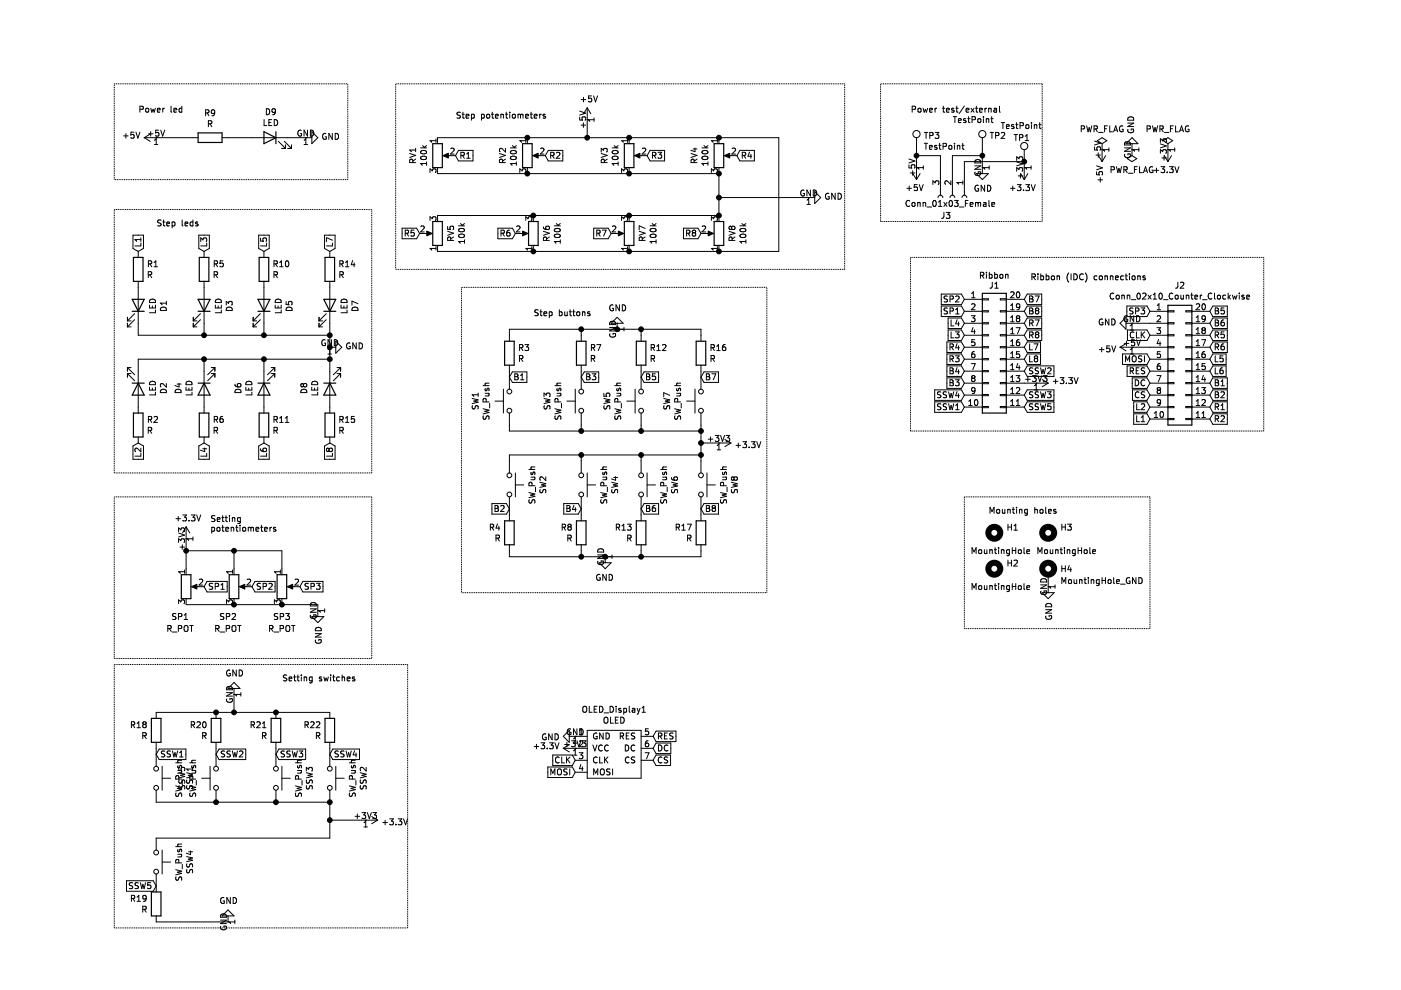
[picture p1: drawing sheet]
EESchema Schematic File Version 4
EELAYER 30 0
EELAYER END
$Descr A4 11693 8268
encoding utf-8
Sheet 1 1
Title ""
Date ""
Rev ""
Comp ""
Comment1 ""
Comment2 ""
Comment3 ""
Comment4 ""
$EndDescr
$Comp
L Device:LED D1
U 1 1
P 1150 2550
F 0 "D1" H 1143 2766 50  0000 C CNN
F 1 "LED" H 1143 2675 50  0000 C CNN
F 2 "LED_THT:LED_D5.0mm" H 1150 2550 50  0001 C CNN
F 3 "~" H 1150 2550 50  0001 C CNN
	1    1150 2550
	0    1    -1   0   
$EndComp
$Comp
L Device:LED D3
U 1 1
P 1700 2550
F 0 "D3" H 1693 2766 50  0000 C CNN
F 1 "LED" H 1693 2675 50  0000 C CNN
F 2 "LED_THT:LED_D5.0mm" H 1700 2550 50  0001 C CNN
F 3 "~" H 1700 2550 50  0001 C CNN
	1    1700 2550
	0    1    -1   0   
$EndComp
$Comp
L Device:LED D5
U 1 1
P 2200 2550
F 0 "D5" H 2193 2766 50  0000 C CNN
F 1 "LED" H 2193 2675 50  0000 C CNN
F 2 "LED_THT:LED_D5.0mm" H 2200 2550 50  0001 C CNN
F 3 "~" H 2200 2550 50  0001 C CNN
	1    2200 2550
	0    1    -1   0   
$EndComp
$Comp
L Device:LED D7
U 1 1
P 2750 2550
F 0 "D7" H 2743 2766 50  0000 C CNN
F 1 "LED" H 2743 2675 50  0000 C CNN
F 2 "LED_THT:LED_D5.0mm" H 2750 2550 50  0001 C CNN
F 3 "~" H 2750 2550 50  0001 C CNN
	1    2750 2550
	0    1    -1   0   
$EndComp
$Comp
L Device:LED D2
U 1 1
P 1150 3250
F 0 "D2" H 1143 3466 50  0000 C CNN
F 1 "LED" H 1143 3375 50  0000 C CNN
F 2 "LED_THT:LED_D5.0mm" H 1150 3250 50  0001 C CNN
F 3 "~" H 1150 3250 50  0001 C CNN
	1    1150 3250
	0    1    1    0   
$EndComp
$Comp
L Device:LED D4
U 1 1
P 1700 3250
F 0 "D4" H 1693 3466 50  0000 C CNN
F 1 "LED" H 1693 3375 50  0000 C CNN
F 2 "LED_THT:LED_D5.0mm" H 1700 3250 50  0001 C CNN
F 3 "~" H 1700 3250 50  0001 C CNN
	1    1700 3250
	0    -1   1    0   
$EndComp
$Comp
L Device:LED D6
U 1 1
P 2200 3250
F 0 "D6" H 2193 3466 50  0000 C CNN
F 1 "LED" H 2193 3375 50  0000 C CNN
F 2 "LED_THT:LED_D5.0mm" H 2200 3250 50  0001 C CNN
F 3 "~" H 2200 3250 50  0001 C CNN
	1    2200 3250
	0    -1   1    0   
$EndComp
$Comp
L Device:LED D8
U 1 1
P 2750 3250
F 0 "D8" H 2743 3466 50  0000 C CNN
F 1 "LED" H 2743 3375 50  0000 C CNN
F 2 "LED_THT:LED_D5.0mm" H 2750 3250 50  0001 C CNN
F 3 "~" H 2750 3250 50  0001 C CNN
	1    2750 3250
	0    -1   1    0   
$EndComp
$Comp
L Switch:SW_Push SW1
U 1 1
P 4250 3350
F 0 "SW1" H 4250 3635 50  0000 C CNN
F 1 "SW_Push" H 4250 3544 50  0000 C CNN
F 2 "Button_Switch_THT:SW_PUSH_6mm_H5mm" H 4250 3550 50  0001 C CNN
F 3 "~" H 4250 3550 50  0001 C CNN
	1    4250 3350
	0    -1   -1   0   
$EndComp
$Comp
L Switch:SW_Push SW3
U 1 1
P 4850 3350
F 0 "SW3" H 4850 3635 50  0000 C CNN
F 1 "SW_Push" H 4850 3544 50  0000 C CNN
F 2 "Button_Switch_THT:SW_PUSH_6mm_H5mm" H 4850 3550 50  0001 C CNN
F 3 "~" H 4850 3550 50  0001 C CNN
	1    4850 3350
	0    -1   -1   0   
$EndComp
$Comp
L Switch:SW_Push SW7
U 1 1
P 5850 3350
F 0 "SW7" H 5850 3635 50  0000 C CNN
F 1 "SW_Push" H 5850 3544 50  0000 C CNN
F 2 "Button_Switch_THT:SW_PUSH_6mm_H5mm" H 5850 3550 50  0001 C CNN
F 3 "~" H 5850 3550 50  0001 C CNN
	1    5850 3350
	0    -1   -1   0   
$EndComp
$Comp
L Switch:SW_Push SSW3
U 1 1
P 2300 6500
F 0 "SSW3" H 2300 6785 50  0000 C CNN
F 1 "SW_Push" H 2300 6694 50  0000 C CNN
F 2 "Button_Switch_THT:SW_PUSH_6mm_H5mm" H 2300 6700 50  0001 C CNN
F 3 "~" H 2300 6700 50  0001 C CNN
	1    2300 6500
	0    1    -1   0   
$EndComp
$Comp
L Device:LED D9
U 1 1
P 2250 1150
F 0 "D9" H 2243 1366 50  0000 C CNN
F 1 "LED" H 2243 1275 50  0000 C CNN
F 2 "LED_SMD:LED_1206_3216Metric_Pad1.42x1.75mm_HandSolder" H 2250 1150 50  0001 C CNN
F 3 "~" H 2250 1150 50  0001 C CNN
	1    2250 1150
	-1   0    0    -1  
$EndComp
Wire Wire Line
	4900 1150 4400 1150
Connection ~ 4900 1150
Wire Wire Line
	4900 1000 4900 1150
$Comp
L power:+5V #PWR0102
U 1 1
P 4900 1000
F 0 "#PWR0102" H 4900 850 50  0001 C CNN
F 1 "+5V" H 4915 1173 50  0000 C CNN
F 2 "" H 4900 1000 50  0001 C CNN
F 3 "" H 4900 1000 50  0001 C CNN
	1    4900 1000
	1    0    0    -1  
$EndComp
$Comp
L power:GND #PWR0103
U 1 1
P 6750 1650
F 0 "#PWR0103" H 6750 1400 50  0001 C CNN
F 1 "GND" V 6755 1522 50  0000 R CNN
F 2 "" H 6750 1650 50  0001 C CNN
F 3 "" H 6750 1650 50  0001 C CNN
	1    6750 1650
	0    -1   -1   0   
$EndComp
Wire Wire Line
	6000 1150 6500 1150
Connection ~ 6000 1150
Connection ~ 6000 2100
Wire Wire Line
	5250 1150 6000 1150
Wire Wire Line
	6000 2100 6500 2100
Connection ~ 5250 2100
Wire Wire Line
	6000 2100 5250 2100
Connection ~ 4450 2100
Wire Wire Line
	5250 2100 4450 2100
Wire Wire Line
	3650 2100 4450 2100
Connection ~ 5250 1150
Connection ~ 4400 1150
Wire Wire Line
	5250 1150 4900 1150
Wire Wire Line
	3650 1150 4400 1150
Connection ~ 5250 1450
Connection ~ 4400 1450
Wire Wire Line
	4400 1450 5250 1450
Wire Wire Line
	6000 1450 5250 1450
Wire Wire Line
	3650 1450 4400 1450
Connection ~ 4450 1800
Wire Wire Line
	4450 1800 3650 1800
Connection ~ 5250 1800
Wire Wire Line
	5250 1800 4450 1800
Wire Wire Line
	6000 1800 5250 1800
$Comp
L Device:R_POT RV8
U 1 1
P 6000 1950
F 0 "RV8" V 5885 1950 50  0000 C CNN
F 1 "100k" V 5794 1950 50  0000 C CNN
F 2 "Potentiometer_THT:Potentiometer_Alps_RK09K_Single_Vertical" H 6000 1950 50  0001 C CNN
F 3 "~" H 6000 1950 50  0001 C CNN
	1    6000 1950
	-1   0    0    1   
$EndComp
$Comp
L Device:R_POT RV7
U 1 1
P 5250 1950
F 0 "RV7" V 5135 1950 50  0000 C CNN
F 1 "100k" V 5044 1950 50  0000 C CNN
F 2 "Potentiometer_THT:Potentiometer_Alps_RK09K_Single_Vertical" H 5250 1950 50  0001 C CNN
F 3 "~" H 5250 1950 50  0001 C CNN
	1    5250 1950
	-1   0    0    1   
$EndComp
$Comp
L Device:R_POT RV6
U 1 1
P 4450 1950
F 0 "RV6" V 4335 1950 50  0000 C CNN
F 1 "100k" V 4244 1950 50  0000 C CNN
F 2 "Potentiometer_THT:Potentiometer_Alps_RK09K_Single_Vertical" H 4450 1950 50  0001 C CNN
F 3 "~" H 4450 1950 50  0001 C CNN
	1    4450 1950
	-1   0    0    1   
$EndComp
$Comp
L Device:R_POT RV5
U 1 1
P 3650 1950
F 0 "RV5" V 3535 1950 50  0000 C CNN
F 1 "100k" V 3444 1950 50  0000 C CNN
F 2 "Potentiometer_THT:Potentiometer_Alps_RK09K_Single_Vertical" H 3650 1950 50  0001 C CNN
F 3 "~" H 3650 1950 50  0001 C CNN
	1    3650 1950
	-1   0    0    1   
$EndComp
$Comp
L Device:R_POT RV4
U 1 1
P 6000 1300
F 0 "RV4" V 5793 1300 50  0000 C CNN
F 1 "100k" V 5884 1300 50  0000 C CNN
F 2 "Potentiometer_THT:Potentiometer_Alps_RK09K_Single_Vertical" H 6000 1300 50  0001 C CNN
F 3 "~" H 6000 1300 50  0001 C CNN
	1    6000 1300
	1    0    0    -1  
$EndComp
$Comp
L Device:R_POT RV3
U 1 1
P 5250 1300
F 0 "RV3" V 5043 1300 50  0000 C CNN
F 1 "100k" V 5134 1300 50  0000 C CNN
F 2 "Potentiometer_THT:Potentiometer_Alps_RK09K_Single_Vertical" H 5250 1300 50  0001 C CNN
F 3 "~" H 5250 1300 50  0001 C CNN
	1    5250 1300
	1    0    0    -1  
$EndComp
$Comp
L Device:R_POT RV2
U 1 1
P 4400 1300
F 0 "RV2" V 4193 1300 50  0000 C CNN
F 1 "100k" V 4284 1300 50  0000 C CNN
F 2 "Potentiometer_THT:Potentiometer_Alps_RK09K_Single_Vertical" H 4400 1300 50  0001 C CNN
F 3 "~" H 4400 1300 50  0001 C CNN
	1    4400 1300
	1    0    0    -1  
$EndComp
$Comp
L Device:R_POT RV1
U 1 1
P 3650 1300
F 0 "RV1" V 3443 1300 50  0000 C CNN
F 1 "100k" V 3534 1300 50  0000 C CNN
F 2 "Potentiometer_THT:Potentiometer_Alps_RK09K_Single_Vertical" H 3650 1300 50  0001 C CNN
F 3 "~" H 3650 1300 50  0001 C CNN
	1    3650 1300
	1    0    0    -1  
$EndComp
$Comp
L power:+5V #PWR0105
U 1 1
P 1300 1150
F 0 "#PWR0105" H 1300 1000 50  0001 C CNN
F 1 "+5V" V 1315 1278 50  0000 L CNN
F 2 "" H 1300 1150 50  0001 C CNN
F 3 "" H 1300 1150 50  0001 C CNN
	1    1300 1150
	0    -1   -1   0   
$EndComp
Wire Wire Line
	1300 1150 1600 1150
Wire Wire Line
	1900 1150 2100 1150
$Comp
L Device:R R9
U 1 1
P 1750 1150
F 0 "R9" V 1543 1150 50  0000 C CNN
F 1 "R" V 1634 1150 50  0000 C CNN
F 2 "Resistor_SMD:R_1206_3216Metric_Pad1.42x1.75mm_HandSolder" V 1680 1150 50  0001 C CNN
F 3 "~" H 1750 1150 50  0001 C CNN
	1    1750 1150
	0    1    1    0   
$EndComp
Wire Wire Line
	2400 1150 2550 1150
$Comp
L power:GND #PWR0106
U 1 1
P 2550 1150
F 0 "#PWR0106" H 2550 900 50  0001 C CNN
F 1 "GND" V 2555 1022 50  0000 R CNN
F 2 "" H 2550 1150 50  0001 C CNN
F 3 "" H 2550 1150 50  0001 C CNN
	1    2550 1150
	0    -1   -1   0   
$EndComp
Connection ~ 6000 1450
Connection ~ 6000 1800
Wire Wire Line
	6000 1450 6000 1650
Wire Wire Line
	6500 1150 6500 2100
Wire Wire Line
	6000 1650 6750 1650
Connection ~ 6000 1650
Wire Wire Line
	6000 1650 6000 1800
$Comp
L Device:R R1
U 1 1
P 1150 2250
F 0 "R1" H 1220 2296 50  0000 L CNN
F 1 "R" H 1220 2205 50  0000 L CNN
F 2 "Resistor_SMD:R_1206_3216Metric_Pad1.42x1.75mm_HandSolder" V 1080 2250 50  0001 C CNN
F 3 "~" H 1150 2250 50  0001 C CNN
	1    1150 2250
	1    0    0    -1  
$EndComp
$Comp
L Device:R R5
U 1 1
P 1700 2250
F 0 "R5" H 1770 2296 50  0000 L CNN
F 1 "R" H 1770 2205 50  0000 L CNN
F 2 "Resistor_SMD:R_1206_3216Metric_Pad1.42x1.75mm_HandSolder" V 1630 2250 50  0001 C CNN
F 3 "~" H 1700 2250 50  0001 C CNN
	1    1700 2250
	1    0    0    -1  
$EndComp
$Comp
L Device:R R10
U 1 1
P 2200 2250
F 0 "R10" H 2270 2296 50  0000 L CNN
F 1 "R" H 2270 2205 50  0000 L CNN
F 2 "Resistor_SMD:R_1206_3216Metric_Pad1.42x1.75mm_HandSolder" V 2130 2250 50  0001 C CNN
F 3 "~" H 2200 2250 50  0001 C CNN
	1    2200 2250
	1    0    0    -1  
$EndComp
$Comp
L Device:R R14
U 1 1
P 2750 2250
F 0 "R14" H 2820 2296 50  0000 L CNN
F 1 "R" H 2820 2205 50  0000 L CNN
F 2 "Resistor_SMD:R_1206_3216Metric_Pad1.42x1.75mm_HandSolder" V 2680 2250 50  0001 C CNN
F 3 "~" H 2750 2250 50  0001 C CNN
	1    2750 2250
	1    0    0    -1  
$EndComp
$Comp
L Device:R R2
U 1 1
P 1150 3550
F 0 "R2" H 1220 3596 50  0000 L CNN
F 1 "R" H 1220 3505 50  0000 L CNN
F 2 "Resistor_SMD:R_1206_3216Metric_Pad1.42x1.75mm_HandSolder" V 1080 3550 50  0001 C CNN
F 3 "~" H 1150 3550 50  0001 C CNN
	1    1150 3550
	1    0    0    -1  
$EndComp
$Comp
L Device:R R6
U 1 1
P 1700 3550
F 0 "R6" H 1770 3596 50  0000 L CNN
F 1 "R" H 1770 3505 50  0000 L CNN
F 2 "Resistor_SMD:R_1206_3216Metric_Pad1.42x1.75mm_HandSolder" V 1630 3550 50  0001 C CNN
F 3 "~" H 1700 3550 50  0001 C CNN
	1    1700 3550
	1    0    0    -1  
$EndComp
$Comp
L Device:R R11
U 1 1
P 2200 3550
F 0 "R11" H 2270 3596 50  0000 L CNN
F 1 "R" H 2270 3505 50  0000 L CNN
F 2 "Resistor_SMD:R_1206_3216Metric_Pad1.42x1.75mm_HandSolder" V 2130 3550 50  0001 C CNN
F 3 "~" H 2200 3550 50  0001 C CNN
	1    2200 3550
	1    0    0    -1  
$EndComp
$Comp
L Device:R R15
U 1 1
P 2750 3550
F 0 "R15" H 2820 3596 50  0000 L CNN
F 1 "R" H 2820 3505 50  0000 L CNN
F 2 "Resistor_SMD:R_1206_3216Metric_Pad1.42x1.75mm_HandSolder" V 2680 3550 50  0001 C CNN
F 3 "~" H 2750 3550 50  0001 C CNN
	1    2750 3550
	1    0    0    -1  
$EndComp
$Comp
L power:GND #PWR0107
U 1 1
P 2750 2900
F 0 "#PWR0107" H 2750 2650 50  0001 C CNN
F 1 "GND" V 2755 2772 50  0000 R CNN
F 2 "" H 2750 2900 50  0001 C CNN
F 3 "" H 2750 2900 50  0001 C CNN
	1    2750 2900
	0    -1   -1   0   
$EndComp
Wire Wire Line
	1150 2800 1700 2800
Wire Wire Line
	1150 3000 1700 3000
Wire Wire Line
	1150 2700 1150 2800
Wire Wire Line
	1700 2700 1700 2800
Connection ~ 1700 2800
Wire Wire Line
	1700 2800 2200 2800
Wire Wire Line
	2200 2700 2200 2800
Connection ~ 2200 2800
Wire Wire Line
	2200 2800 2750 2800
Connection ~ 2750 2800
Wire Wire Line
	2750 2700 2750 2800
Wire Wire Line
	1150 3000 1150 3100
Wire Wire Line
	1700 3000 1700 3100
Connection ~ 1700 3000
Wire Wire Line
	1700 3000 2200 3000
Wire Wire Line
	2200 3000 2200 3100
Connection ~ 2200 3000
Wire Wire Line
	2200 3000 2750 3000
Wire Wire Line
	2750 3000 2750 3100
Connection ~ 2750 3000
$Comp
L Connector:TestPoint TP3
U 1 1
P 7650 1250
F 0 "TP3" H 7708 1368 50  0000 L CNN
F 1 "TestPoint" H 7708 1277 50  0000 L CNN
F 2 "TestPoint:TestPoint_THTPad_2.5x2.5mm_Drill1.2mm" H 7850 1250 50  0001 C CNN
F 3 "~" H 7850 1250 50  0001 C CNN
	1    7650 1250
	1    0    0    -1  
$EndComp
$Comp
L power:+5V #PWR0108
U 1 1
P 7650 1400
F 0 "#PWR0108" H 7650 1250 50  0001 C CNN
F 1 "+5V" H 7665 1573 50  0000 C CNN
F 2 "" H 7650 1400 50  0001 C CNN
F 3 "" H 7650 1400 50  0001 C CNN
	1    7650 1400
	-1   0    0    1   
$EndComp
Wire Wire Line
	7650 1400 7650 1300
$Comp
L Connector:Conn_01x03_Female J3
U 1 1
P 7950 1650
F 0 "J3" V 8100 1550 50  0000 L CNN
F 1 "Conn_01x03_Female" V 8000 1250 50  0000 L CNN
F 2 "Connector_PinHeader_2.54mm:PinHeader_1x03_P2.54mm_Vertical" H 7950 1650 50  0001 C CNN
F 3 "~" H 7950 1650 50  0001 C CNN
	1    7950 1650
	0    1    1    0   
$EndComp
Wire Wire Line
	7850 1450 7850 1300
Wire Wire Line
	7850 1300 7650 1300
Connection ~ 7650 1300
Wire Wire Line
	7650 1300 7650 1250
$Comp
L Switch:SW_Push SW8
U 1 1
P 5850 4050
F 0 "SW8" H 5850 4335 50  0000 C CNN
F 1 "SW_Push" H 5850 4244 50  0000 C CNN
F 2 "Button_Switch_THT:SW_PUSH_6mm_H5mm" H 5850 4250 50  0001 C CNN
F 3 "~" H 5850 4250 50  0001 C CNN
	1    5850 4050
	0    1    1    0   
$EndComp
$Comp
L Switch:SW_Push SW6
U 1 1
P 5350 4050
F 0 "SW6" H 5350 4335 50  0000 C CNN
F 1 "SW_Push" H 5350 4244 50  0000 C CNN
F 2 "Button_Switch_THT:SW_PUSH_6mm_H5mm" H 5350 4250 50  0001 C CNN
F 3 "~" H 5350 4250 50  0001 C CNN
	1    5350 4050
	0    1    1    0   
$EndComp
$Comp
L Switch:SW_Push SW4
U 1 1
P 4850 4050
F 0 "SW4" H 4850 4335 50  0000 C CNN
F 1 "SW_Push" H 4850 4244 50  0000 C CNN
F 2 "Button_Switch_THT:SW_PUSH_6mm_H5mm" H 4850 4250 50  0001 C CNN
F 3 "~" H 4850 4250 50  0001 C CNN
	1    4850 4050
	0    1    1    0   
$EndComp
$Comp
L Switch:SW_Push SW2
U 1 1
P 4250 4050
F 0 "SW2" H 4250 4335 50  0000 C CNN
F 1 "SW_Push" H 4250 4244 50  0000 C CNN
F 2 "Button_Switch_THT:SW_PUSH_6mm_H5mm" H 4250 4250 50  0001 C CNN
F 3 "~" H 4250 4250 50  0001 C CNN
	1    4250 4050
	0    1    1    0   
$EndComp
Wire Wire Line
	6000 3700 5850 3700
Connection ~ 5850 3700
Wire Wire Line
	5850 3700 5850 3600
$Comp
L Device:R R3
U 1 1
P 4250 2950
F 0 "R3" H 4320 2996 50  0000 L CNN
F 1 "R" H 4320 2905 50  0000 L CNN
F 2 "Resistor_SMD:R_1206_3216Metric_Pad1.42x1.75mm_HandSolder" V 4180 2950 50  0001 C CNN
F 3 "~" H 4250 2950 50  0001 C CNN
	1    4250 2950
	1    0    0    -1  
$EndComp
$Comp
L Device:R R7
U 1 1
P 4850 2950
F 0 "R7" H 4920 2996 50  0000 L CNN
F 1 "R" H 4920 2905 50  0000 L CNN
F 2 "Resistor_SMD:R_1206_3216Metric_Pad1.42x1.75mm_HandSolder" V 4780 2950 50  0001 C CNN
F 3 "~" H 4850 2950 50  0001 C CNN
	1    4850 2950
	1    0    0    -1  
$EndComp
$Comp
L Device:R R16
U 1 1
P 5850 2950
F 0 "R16" H 5920 2996 50  0000 L CNN
F 1 "R" H 5920 2905 50  0000 L CNN
F 2 "Resistor_SMD:R_1206_3216Metric_Pad1.42x1.75mm_HandSolder" V 5780 2950 50  0001 C CNN
F 3 "~" H 5850 2950 50  0001 C CNN
	1    5850 2950
	1    0    0    -1  
$EndComp
Wire Wire Line
	5850 3550 5850 3600
$Comp
L power:GND #PWR0111
U 1 1
P 5050 4650
F 0 "#PWR0111" H 5050 4400 50  0001 C CNN
F 1 "GND" H 5055 4477 50  0000 C CNN
F 2 "" H 5050 4650 50  0001 C CNN
F 3 "" H 5050 4650 50  0001 C CNN
	1    5050 4650
	-1   0    0    -1  
$EndComp
Connection ~ 5050 4650
Text GLabel 3800 1300 2    50   Input ~ 0
R1
Text GLabel 4550 1300 2    50   Input ~ 0
R2
Text GLabel 5400 1300 2    50   Input ~ 0
R3
Text GLabel 6150 1300 2    50   Input ~ 0
R4
Text GLabel 5850 1950 0    50   Input ~ 0
R8
Text GLabel 5100 1950 0    50   Input ~ 0
R7
Text GLabel 4300 1950 0    50   Input ~ 0
R6
Text GLabel 3500 1950 0    50   Input ~ 0
R5
Text GLabel 1150 2100 1    50   Input ~ 0
L1
Text GLabel 1150 3700 3    50   Input ~ 0
L2
Text GLabel 1700 2100 1    50   Input ~ 0
L3
Text GLabel 1700 3700 3    50   Input ~ 0
L4
Text GLabel 2200 2100 1    50   Input ~ 0
L5
Text GLabel 2200 3700 3    50   Input ~ 0
L6
Text GLabel 2750 2100 1    50   Input ~ 0
L7
Text GLabel 2750 3700 3    50   Input ~ 0
L8
$Comp
L power:GND #PWR01
U 1 1
P 5150 2750
F 0 "#PWR01" H 5150 2500 50  0001 C CNN
F 1 "GND" H 5155 2577 50  0000 C CNN
F 2 "" H 5150 2750 50  0001 C CNN
F 3 "" H 5150 2750 50  0001 C CNN
	1    5150 2750
	1    0    0    1   
$EndComp
Connection ~ 5150 2750
Connection ~ 5350 3600
Wire Wire Line
	5350 3600 5850 3600
Connection ~ 5850 3600
Wire Wire Line
	4250 3800 4850 3800
$Comp
L Device:R R4
U 1 1
P 4250 4450
F 0 "R4" H 4320 4496 50  0000 L CNN
F 1 "R" H 4320 4405 50  0000 L CNN
F 2 "Resistor_SMD:R_1206_3216Metric_Pad1.42x1.75mm_HandSolder" V 4180 4450 50  0001 C CNN
F 3 "~" H 4250 4450 50  0001 C CNN
	1    4250 4450
	-1   0    0    -1  
$EndComp
$Comp
L Device:R R8
U 1 1
P 4850 4450
F 0 "R8" H 4920 4496 50  0000 L CNN
F 1 "R" H 4920 4405 50  0000 L CNN
F 2 "Resistor_SMD:R_1206_3216Metric_Pad1.42x1.75mm_HandSolder" V 4780 4450 50  0001 C CNN
F 3 "~" H 4850 4450 50  0001 C CNN
	1    4850 4450
	-1   0    0    -1  
$EndComp
$Comp
L Device:R R13
U 1 1
P 5350 4450
F 0 "R13" H 5420 4496 50  0000 L CNN
F 1 "R" H 5420 4405 50  0000 L CNN
F 2 "Resistor_SMD:R_1206_3216Metric_Pad1.42x1.75mm_HandSolder" V 5280 4450 50  0001 C CNN
F 3 "~" H 5350 4450 50  0001 C CNN
	1    5350 4450
	-1   0    0    -1  
$EndComp
$Comp
L Device:R R17
U 1 1
P 5850 4450
F 0 "R17" H 5920 4496 50  0000 L CNN
F 1 "R" H 5920 4405 50  0000 L CNN
F 2 "Resistor_SMD:R_1206_3216Metric_Pad1.42x1.75mm_HandSolder" V 5780 4450 50  0001 C CNN
F 3 "~" H 5850 4450 50  0001 C CNN
	1    5850 4450
	-1   0    0    -1  
$EndComp
Text GLabel 4250 3150 2    50   Input ~ 0
B1
Text GLabel 4250 4250 0    50   Input ~ 0
B2
Text GLabel 4850 3150 2    50   Input ~ 0
B3
Text GLabel 4850 4250 0    50   Input ~ 0
B4
Text GLabel 5350 4250 2    50   Input ~ 0
B6
Text GLabel 5850 3150 2    50   Input ~ 0
B7
Text GLabel 5850 4250 2    50   Input ~ 0
B8
$Comp
L power:GND #PWR03
U 1 1
P 9450 2700
AR Path="/5F407ABC" Ref="#PWR03"  Part="1" 
AR Path="/5F3DFCD9/5F407ABC" Ref="#PWR?"  Part="1" 
F 0 "#PWR03" H 9450 2450 50  0001 C CNN
F 1 "GND" V 9455 2572 50  0000 R CNN
F 2 "" H 9450 2700 50  0001 C CNN
F 3 "" H 9450 2700 50  0001 C CNN
	1    9450 2700
	0    1    -1   0   
$EndComp
Wire Wire Line
	9600 2700 9450 2700
Wire Wire Line
	9450 2900 9600 2900
$Comp
L power:+5V #PWR02
U 1 1
P 9450 2900
AR Path="/5F407AC4" Ref="#PWR02"  Part="1" 
AR Path="/5F3DFCD9/5F407AC4" Ref="#PWR?"  Part="1" 
F 0 "#PWR02" H 9450 2750 50  0001 C CNN
F 1 "+5V" V 9465 3028 50  0000 L CNN
F 2 "" H 9450 2900 50  0001 C CNN
F 3 "" H 9450 2900 50  0001 C CNN
	1    9450 2900
	0    -1   1    0   
$EndComp
$Comp
L Connector_Generic:Conn_02x10_Counter_Clockwise J1
U 1 1
P 8250 2900
AR Path="/5F407ACA" Ref="J1"  Part="1" 
AR Path="/5F3DFCD9/5F407ACA" Ref="J?"  Part="1" 
F 0 "J1" H 8300 3417 50  0000 C CNN
F 1 "Ribbon" H 8300 3500 50  0000 C CNN
F 2 "Connector_IDC:IDC-Header_2x10_P2.54mm_Vertical" H 8250 2900 50  0001 C CNN
F 3 "~" H 8250 2900 50  0001 C CNN
	1    8250 2900
	1    0    0    -1  
$EndComp
$Comp
L Connector_Generic:Conn_02x10_Counter_Clockwise J2
U 1 1
P 9800 3000
AR Path="/5F407AD0" Ref="J2"  Part="1" 
AR Path="/5F3DFCD9/5F407AD0" Ref="J?"  Part="1" 
F 0 "J2" H 9850 3617 50  0000 C CNN
F 1 "Conn_02x10_Counter_Clockwise" H 9850 3526 50  0000 C CNN
F 2 "Connector_IDC:IDC-Header_2x10_P2.54mm_Vertical" H 9800 3000 50  0001 C CNN
F 3 "~" H 9800 3000 50  0001 C CNN
	1    9800 3000
	1    0    0    -1  
$EndComp
Text GLabel 8050 3000 0    50   Input ~ 0
R3
Text GLabel 8050 2900 0    50   Input ~ 0
R4
Text GLabel 8550 2700 2    50   Input ~ 0
R7
Text GLabel 8550 2800 2    50   Input ~ 0
R8
Text GLabel 8050 2800 0    50   Input ~ 0
L3
Text GLabel 8050 2700 0    50   Input ~ 0
L4
Text GLabel 8550 2900 2    50   Input ~ 0
L7
Text GLabel 8050 3200 0    50   Input ~ 0
B3
Text GLabel 8050 3100 0    50   Input ~ 0
B4
Text GLabel 8550 2500 2    50   Input ~ 0
B7
Text GLabel 8550 2600 2    50   Input ~ 0
B8
Text Notes 1150 950  0    50   ~ 0
Power led
Text Notes 3800 1000 0    50   ~ 0
Step potentiometers
Text Notes 8600 2350 0    50   ~ 0
Ribbon (IDC) connections
Text Notes 7600 950  0    50   ~ 0
Power test/external
Text Notes 1300 1900 0    50   ~ 0
Step leds
Wire Notes Line
	950  700  2900 700 
Wire Notes Line
	2900 700  2900 1500
Wire Notes Line
	2900 1500 950  1500
Wire Notes Line
	950  1500 950  700 
Wire Notes Line
	3300 700  3300 2250
Wire Notes Line
	7050 2250 7050 700 
Wire Notes Line
	7050 700  3300 700 
Wire Notes Line
	7050 2250 3300 2250
Wire Notes Line
	7350 700  7350 1850
Wire Notes Line
	7350 1850 8700 1850
Wire Notes Line
	8700 1850 8700 700 
Wire Notes Line
	8700 700  7350 700 
Wire Notes Line
	7600 2150 10550 2150
Wire Notes Line
	10550 2150 10550 3600
Wire Notes Line
	7600 3600 10550 3600
Wire Notes Line
	7600 3600 7600 2150
Wire Wire Line
	2750 2800 2750 2900
Connection ~ 2750 2900
Wire Wire Line
	2750 2900 2750 3000
Wire Notes Line
	950  1750 3100 1750
Wire Notes Line
	3100 1750 3100 3950
Wire Notes Line
	3100 3950 950  3950
Wire Notes Line
	950  3950 950  1750
Text Notes 4450 2650 0    50   ~ 0
Step buttons
Wire Notes Line
	3850 4950 6400 4950
Wire Notes Line
	6400 4950 6400 2400
Wire Notes Line
	6400 2400 3850 2400
Wire Notes Line
	3850 2400 3850 4950
$Comp
L Switch:SW_Push SSW2
U 1 1
P 2750 6500
F 0 "SSW2" H 2750 6785 50  0000 C CNN
F 1 "SW_Push" H 2750 6694 50  0000 C CNN
F 2 "Button_Switch_THT:SW_PUSH_6mm_H5mm" H 2750 6700 50  0001 C CNN
F 3 "~" H 2750 6700 50  0001 C CNN
	1    2750 6500
	0    1    -1   0   
$EndComp
$Comp
L power:PWR_FLAG #FLG0101
U 1 1
P 9200 1250
F 0 "#FLG0101" H 9200 1325 50  0001 C CNN
F 1 "PWR_FLAG" H 9200 1423 50  0000 C CNN
F 2 "" H 9200 1250 50  0001 C CNN
F 3 "~" H 9200 1250 50  0001 C CNN
	1    9200 1250
	1    0    0    -1  
$EndComp
$Comp
L power:PWR_FLAG #FLG0102
U 1 1
P 9450 1250
F 0 "#FLG0102" H 9450 1325 50  0001 C CNN
F 1 "PWR_FLAG" H 9450 1423 50  0000 C CNN
F 2 "" H 9450 1250 50  0001 C CNN
F 3 "~" H 9450 1250 50  0001 C CNN
	1    9450 1250
	-1   0    0    1   
$EndComp
$Comp
L power:+5V #PWR0101
U 1 1
P 9200 1250
AR Path="/5F5116C5" Ref="#PWR0101"  Part="1" 
AR Path="/5F3DFCD9/5F5116C5" Ref="#PWR?"  Part="1" 
F 0 "#PWR0101" H 9200 1100 50  0001 C CNN
F 1 "+5V" V 9215 1378 50  0000 L CNN
F 2 "" H 9200 1250 50  0001 C CNN
F 3 "" H 9200 1250 50  0001 C CNN
	1    9200 1250
	-1   0    0    1   
$EndComp
$Comp
L power:GND #PWR0104
U 1 1
P 9450 1250
AR Path="/5F511DDE" Ref="#PWR0104"  Part="1" 
AR Path="/5F3DFCD9/5F511DDE" Ref="#PWR?"  Part="1" 
F 0 "#PWR0104" H 9450 1000 50  0001 C CNN
F 1 "GND" V 9455 1122 50  0000 R CNN
F 2 "" H 9450 1250 50  0001 C CNN
F 3 "" H 9450 1250 50  0001 C CNN
	1    9450 1250
	-1   0    0    1   
$EndComp
$Comp
L Mechanical:MountingHole H1
U 1 1
P 8300 4450
F 0 "H1" H 8400 4496 50  0000 L CNN
F 1 "MountingHole" H 8100 4300 50  0000 L CNN
F 2 "MountingHole:MountingHole_2.7mm_M2.5" H 8300 4450 50  0001 C CNN
F 3 "~" H 8300 4450 50  0001 C CNN
	1    8300 4450
	1    0    0    -1  
$EndComp
$Comp
L Mechanical:MountingHole H3
U 1 1
P 8750 4450
F 0 "H3" H 8850 4496 50  0000 L CNN
F 1 "MountingHole" H 8650 4300 50  0000 L CNN
F 2 "MountingHole:MountingHole_2.7mm_M2.5" H 8750 4450 50  0001 C CNN
F 3 "~" H 8750 4450 50  0001 C CNN
	1    8750 4450
	1    0    0    -1  
$EndComp
$Comp
L Mechanical:MountingHole H2
U 1 1
P 8300 4750
F 0 "H2" H 8400 4796 50  0000 L CNN
F 1 "MountingHole" H 8100 4600 50  0000 L CNN
F 2 "MountingHole:MountingHole_2.7mm_M2.5" H 8300 4750 50  0001 C CNN
F 3 "~" H 8300 4750 50  0001 C CNN
	1    8300 4750
	1    0    0    -1  
$EndComp
$Comp
L power:GND #PWR04
U 1 1
P 8750 4900
AR Path="/5F5215AF" Ref="#PWR04"  Part="1" 
AR Path="/5F3DFCD9/5F5215AF" Ref="#PWR?"  Part="1" 
F 0 "#PWR04" H 8750 4650 50  0001 C CNN
F 1 "GND" V 8755 4772 50  0000 R CNN
F 2 "" H 8750 4900 50  0001 C CNN
F 3 "" H 8750 4900 50  0001 C CNN
	1    8750 4900
	1    0    0    -1  
$EndComp
Wire Notes Line
	8050 5250 9600 5250
Wire Notes Line
	9600 5250 9600 4150
Wire Notes Line
	9600 4150 8050 4150
Wire Notes Line
	8050 4150 8050 5250
Text Notes 8250 4300 0    50   ~ 0
Mounting holes\n
Wire Wire Line
	5350 3550 5350 3600
$Comp
L Switch:SW_Push SW5
U 1 1
P 5350 3350
F 0 "SW5" H 5350 3635 50  0000 C CNN
F 1 "SW_Push" H 5350 3544 50  0000 C CNN
F 2 "Button_Switch_THT:SW_PUSH_6mm_H5mm" H 5350 3550 50  0001 C CNN
F 3 "~" H 5350 3550 50  0001 C CNN
	1    5350 3350
	0    -1   -1   0   
$EndComp
$Comp
L Device:R R12
U 1 1
P 5350 2950
F 0 "R12" H 5420 2996 50  0000 L CNN
F 1 "R" H 5420 2905 50  0000 L CNN
F 2 "Resistor_SMD:R_1206_3216Metric_Pad1.42x1.75mm_HandSolder" V 5280 2950 50  0001 C CNN
F 3 "~" H 5350 2950 50  0001 C CNN
	1    5350 2950
	1    0    0    -1  
$EndComp
Text GLabel 5350 3150 2    50   Input ~ 0
B5
Wire Wire Line
	5350 3150 5350 3100
Wire Wire Line
	5150 2750 5350 2750
Wire Wire Line
	5350 2800 5350 2750
Connection ~ 5350 2750
Wire Wire Line
	5350 2750 5850 2750
Wire Wire Line
	4250 2750 4850 2750
Wire Wire Line
	4250 3600 4850 3600
Wire Wire Line
	4850 2800 4850 2750
Connection ~ 4850 2750
Wire Wire Line
	4850 2750 5150 2750
Wire Wire Line
	4850 3100 4850 3150
Wire Wire Line
	4850 3550 4850 3600
Connection ~ 4850 3600
Wire Wire Line
	4850 3600 5350 3600
Wire Wire Line
	4250 2750 4250 2800
Wire Wire Line
	4250 3550 4250 3600
Wire Wire Line
	4250 3100 4250 3150
Wire Wire Line
	4250 3850 4250 3800
Wire Wire Line
	4250 4600 4250 4650
Wire Wire Line
	4250 4300 4250 4250
Wire Wire Line
	4850 3850 4850 3800
Wire Wire Line
	4250 4650 4850 4650
Wire Wire Line
	4850 4250 4850 4300
Wire Wire Line
	4850 4600 4850 4650
Connection ~ 4850 4650
Wire Wire Line
	4850 4650 5050 4650
Connection ~ 4850 3800
Wire Wire Line
	5050 4650 5350 4650
Wire Wire Line
	4850 3800 5350 3800
Wire Wire Line
	5350 3850 5350 3800
Connection ~ 5350 3800
Wire Wire Line
	5350 3800 5850 3800
Wire Wire Line
	5350 4300 5350 4250
Wire Wire Line
	5350 4600 5350 4650
Connection ~ 5350 4650
Wire Wire Line
	5350 4650 5850 4650
Wire Wire Line
	5850 4600 5850 4650
Wire Wire Line
	5850 4300 5850 4250
Wire Wire Line
	5850 3700 5850 3800
Connection ~ 5850 3800
Wire Wire Line
	5850 3800 5850 3850
Wire Wire Line
	5850 2800 5850 2750
Wire Wire Line
	5850 3100 5850 3150
$Comp
L Switch:SW_Push SSW5
U 1 1
P 1800 6500
F 0 "SSW5" H 1800 6785 50  0000 C CNN
F 1 "SW_Push" H 1800 6694 50  0000 C CNN
F 2 "Button_Switch_THT:SW_PUSH_6mm_H5mm" H 1800 6700 50  0001 C CNN
F 3 "~" H 1800 6700 50  0001 C CNN
	1    1800 6500
	0    -1   1    0   
$EndComp
$Comp
L Switch:SW_Push SSW1
U 1 1
P 1300 6500
F 0 "SSW1" H 1300 6785 50  0000 C CNN
F 1 "SW_Push" H 1300 6694 50  0000 C CNN
F 2 "Button_Switch_THT:SW_PUSH_6mm_H5mm" H 1300 6700 50  0001 C CNN
F 3 "~" H 1300 6700 50  0001 C CNN
	1    1300 6500
	0    1    -1   0   
$EndComp
$Comp
L Mechanical:MountingHole_Pad H4
U 1 1
P 8750 4800
F 0 "H4" H 8850 4849 50  0000 L CNN
F 1 "MountingHole_GND" H 8850 4750 50  0000 L CNN
F 2 "MountingHole:MountingHole_2.7mm_M2.5_Pad" H 8750 4800 50  0001 C CNN
F 3 "~" H 8750 4800 50  0001 C CNN
	1    8750 4800
	1    0    0    -1  
$EndComp
$Comp
L power:GND #PWR0110
U 1 1
P 4800 6150
AR Path="/5F4C0242" Ref="#PWR0110"  Part="1" 
AR Path="/5F3DFCD9/5F4C0242" Ref="#PWR?"  Part="1" 
F 0 "#PWR0110" H 4800 5900 50  0001 C CNN
F 1 "GND" V 4805 6022 50  0000 R CNN
F 2 "" H 4800 6150 50  0001 C CNN
F 3 "" H 4800 6150 50  0001 C CNN
	1    4800 6150
	0    1    1    0   
$EndComp
$Comp
L power:+3.3V #PWR0112
U 1 1
P 8650 3200
AR Path="/5F4C57A2" Ref="#PWR0112"  Part="1" 
AR Path="/5F3DFCD9/5F4C57A2" Ref="#PWR?"  Part="1" 
F 0 "#PWR0112" H 8650 3050 50  0001 C CNN
F 1 "+3.3V" V 8665 3328 50  0000 L CNN
F 2 "" H 8650 3200 50  0001 C CNN
F 3 "" H 8650 3200 50  0001 C CNN
	1    8650 3200
	0    1    -1   0   
$EndComp
Wire Wire Line
	8650 3200 8550 3200
$Comp
L power:PWR_FLAG #FLG0103
U 1 1
P 9750 1250
F 0 "#FLG0103" H 9750 1325 50  0001 C CNN
F 1 "PWR_FLAG" H 9750 1423 50  0000 C CNN
F 2 "" H 9750 1250 50  0001 C CNN
F 3 "~" H 9750 1250 50  0001 C CNN
	1    9750 1250
	1    0    0    -1  
$EndComp
$Comp
L power:+3.3V #PWR0113
U 1 1
P 9750 1250
F 0 "#PWR0113" H 9750 1100 50  0001 C CNN
F 1 "+3.3V" H 9765 1423 50  0000 C CNN
F 2 "" H 9750 1250 50  0001 C CNN
F 3 "" H 9750 1250 50  0001 C CNN
	1    9750 1250
	-1   0    0    1   
$EndComp
$Comp
L power:+3.3V #PWR0114
U 1 1
P 4800 6250
F 0 "#PWR0114" H 4800 6100 50  0001 C CNN
F 1 "+3.3V" V 4815 6378 50  0000 L CNN
F 2 "" H 4800 6250 50  0001 C CNN
F 3 "" H 4800 6250 50  0001 C CNN
	1    4800 6250
	0    -1   -1   0   
$EndComp
Text GLabel 4800 6350 0    50   Input ~ 0
CLK
Text GLabel 4800 6450 0    50   Input ~ 0
MOSI
Text GLabel 5450 6150 2    50   Input ~ 0
RES
Text GLabel 5450 6250 2    50   Input ~ 0
DC
Text GLabel 5450 6350 2    50   Input ~ 0
CS
Text GLabel 9600 2800 0    50   Input ~ 0
CLK
Text GLabel 9600 3000 0    50   Input ~ 0
MOSI
Text GLabel 9600 3100 0    50   Input ~ 0
RES
Text GLabel 9600 3200 0    50   Input ~ 0
DC
Text GLabel 9600 3300 0    50   Input ~ 0
CS
$Comp
L power:+3.3V #PWR0115
U 1 1
P 1550 4500
F 0 "#PWR0115" H 1550 4350 50  0001 C CNN
F 1 "+3.3V" H 1565 4673 50  0000 C CNN
F 2 "" H 1550 4500 50  0001 C CNN
F 3 "" H 1550 4500 50  0001 C CNN
	1    1550 4500
	1    0    0    -1  
$EndComp
$Comp
L Device:R_POT SP3
U 1 1
P 2350 4900
F 0 "SP3" H 2350 4650 50  0000 C CNN
F 1 "R_POT" H 2350 4550 50  0000 C CNN
F 2 "Potentiometer_THT:Potentiometer_Alps_RK09K_Single_Vertical" H 2350 4900 50  0001 C CNN
F 3 "~" H 2350 4900 50  0001 C CNN
	1    2350 4900
	1    0    0    -1  
$EndComp
$Comp
L Device:R_POT SP2
U 1 1
P 1950 4900
F 0 "SP2" H 1900 4650 50  0000 C CNN
F 1 "R_POT" H 1900 4550 50  0000 C CNN
F 2 "Potentiometer_THT:Potentiometer_Alps_RK09K_Single_Vertical" H 1950 4900 50  0001 C CNN
F 3 "~" H 1950 4900 50  0001 C CNN
	1    1950 4900
	1    0    0    -1  
$EndComp
Wire Wire Line
	2650 5050 2650 5100
Wire Wire Line
	1550 5050 1950 5050
Connection ~ 1950 5050
Wire Wire Line
	1950 5050 2350 5050
Connection ~ 2350 5050
Wire Wire Line
	2350 5050 2650 5050
$Comp
L power:GND #PWR0116
U 1 1
P 2650 5100
F 0 "#PWR0116" H 2650 4850 50  0001 C CNN
F 1 "GND" V 2655 4972 50  0000 R CNN
F 2 "" H 2650 5100 50  0001 C CNN
F 3 "" H 2650 5100 50  0001 C CNN
	1    2650 5100
	1    0    0    -1  
$EndComp
Wire Wire Line
	1550 4750 1550 4600
Wire Wire Line
	1550 4600 1950 4600
Wire Wire Line
	1950 4600 1950 4750
Connection ~ 1550 4600
Wire Wire Line
	1550 4600 1550 4500
Wire Wire Line
	1950 4600 2350 4600
Wire Wire Line
	2350 4600 2350 4750
Connection ~ 1950 4600
$Comp
L Device:R_POT SP1
U 1 1
P 1550 4900
F 0 "SP1" H 1500 4650 50  0000 C CNN
F 1 "R_POT" H 1500 4550 50  0000 C CNN
F 2 "Potentiometer_THT:Potentiometer_Alps_RK09K_Single_Vertical" H 1550 4900 50  0001 C CNN
F 3 "~" H 1550 4900 50  0001 C CNN
	1    1550 4900
	1    0    0    -1  
$EndComp
Text GLabel 1700 4900 2    50   Input ~ 0
SP1
Text GLabel 2100 4900 2    50   Input ~ 0
SP2
Text GLabel 2500 4900 2    50   Input ~ 0
SP3
Text GLabel 8050 2600 0    50   Input ~ 0
SP1
Text GLabel 8050 2500 0    50   Input ~ 0
SP2
Text GLabel 9600 2600 0    50   Input ~ 0
SP3
$Comp
L power:+3.3V #PWR0117
U 1 1
P 6000 3700
AR Path="/5F56717F" Ref="#PWR0117"  Part="1" 
AR Path="/5F3DFCD9/5F56717F" Ref="#PWR?"  Part="1" 
F 0 "#PWR0117" H 6000 3550 50  0001 C CNN
F 1 "+3.3V" V 6015 3828 50  0000 L CNN
F 2 "" H 6000 3700 50  0001 C CNN
F 3 "" H 6000 3700 50  0001 C CNN
	1    6000 3700
	0    1    1    0   
$EndComp
Wire Notes Line
	950  4150 3100 4150
Wire Notes Line
	3100 4150 3100 5500
Wire Notes Line
	3100 5500 950  5500
Wire Notes Line
	950  5500 950  4150
Text Notes 1750 4450 0    50   ~ 0
Setting \npotentiometers
$Comp
L power:+3.3V #PWR05
U 1 1
P 8550 1400
F 0 "#PWR05" H 8550 1250 50  0001 C CNN
F 1 "+3.3V" H 8565 1573 50  0000 C CNN
F 2 "" H 8550 1400 50  0001 C CNN
F 3 "" H 8550 1400 50  0001 C CNN
	1    8550 1400
	-1   0    0    1   
$EndComp
Wire Wire Line
	7950 1450 7950 1300
Wire Wire Line
	8200 1300 8200 1250
Connection ~ 8200 1300
Wire Wire Line
	7950 1300 8200 1300
$Comp
L power:GND #PWR0109
U 1 1
P 8200 1400
F 0 "#PWR0109" H 8200 1150 50  0001 C CNN
F 1 "GND" H 8205 1227 50  0000 C CNN
F 2 "" H 8200 1400 50  0001 C CNN
F 3 "" H 8200 1400 50  0001 C CNN
	1    8200 1400
	1    0    0    -1  
$EndComp
Wire Wire Line
	8200 1400 8200 1300
$Comp
L Connector:TestPoint TP2
U 1 1
P 8200 1250
F 0 "TP2" H 8258 1368 50  0000 L CNN
F 1 "TestPoint" H 7950 1500 50  0000 L CNN
F 2 "TestPoint:TestPoint_THTPad_2.5x2.5mm_Drill1.2mm" H 8400 1250 50  0001 C CNN
F 3 "~" H 8400 1250 50  0001 C CNN
	1    8200 1250
	1    0    0    -1  
$EndComp
Wire Wire Line
	8050 1450 8050 1350
Wire Wire Line
	8050 1350 8550 1350
Wire Wire Line
	8550 1350 8550 1400
$Comp
L Connector:TestPoint TP1
U 1 1
P 8550 1350
F 0 "TP1" H 8500 1550 50  0000 L CNN
F 1 "TestPoint" H 8400 1650 50  0000 L CNN
F 2 "TestPoint:TestPoint_THTPad_2.5x2.5mm_Drill1.2mm" H 8750 1350 50  0001 C CNN
F 3 "~" H 8750 1350 50  0001 C CNN
	1    8550 1350
	-1   0    0    -1  
$EndComp
Connection ~ 8550 1350
$Comp
L power:+3.3V #PWR0118
U 1 1
P 3050 6850
AR Path="/5F651100" Ref="#PWR0118"  Part="1" 
AR Path="/5F3DFCD9/5F651100" Ref="#PWR?"  Part="1" 
F 0 "#PWR0118" H 3050 6700 50  0001 C CNN
F 1 "+3.3V" V 3065 6978 50  0000 L CNN
F 2 "" H 3050 6850 50  0001 C CNN
F 3 "" H 3050 6850 50  0001 C CNN
	1    3050 6850
	0    1    1    0   
$EndComp
Connection ~ 2750 6700
Wire Wire Line
	2750 6850 3050 6850
Connection ~ 2750 6850
Wire Wire Line
	2750 6700 2750 6850
Wire Wire Line
	1300 7000 2750 7000
$Comp
L Switch:SW_Push SSW4
U 1 1
P 1300 7200
F 0 "SSW4" H 1300 7485 50  0000 C CNN
F 1 "SW_Push" H 1300 7394 50  0000 C CNN
F 2 "Button_Switch_THT:SW_PUSH_6mm_H5mm" H 1300 7400 50  0001 C CNN
F 3 "~" H 1300 7400 50  0001 C CNN
	1    1300 7200
	0    1    1    0   
$EndComp
$Comp
L Device:R R18
U 1 1
P 1300 6100
F 0 "R18" H 1370 6146 50  0000 L CNN
F 1 "R" H 1370 6055 50  0000 L CNN
F 2 "Resistor_SMD:R_1206_3216Metric_Pad1.42x1.75mm_HandSolder" V 1230 6100 50  0001 C CNN
F 3 "~" H 1300 6100 50  0001 C CNN
	1    1300 6100
	-1   0    0    -1  
$EndComp
$Comp
L Device:R R20
U 1 1
P 1800 6100
F 0 "R20" H 1870 6146 50  0000 L CNN
F 1 "R" H 1870 6055 50  0000 L CNN
F 2 "Resistor_SMD:R_1206_3216Metric_Pad1.42x1.75mm_HandSolder" V 1730 6100 50  0001 C CNN
F 3 "~" H 1800 6100 50  0001 C CNN
	1    1800 6100
	-1   0    0    -1  
$EndComp
$Comp
L Device:R R21
U 1 1
P 2300 6100
F 0 "R21" H 2370 6146 50  0000 L CNN
F 1 "R" H 2370 6055 50  0000 L CNN
F 2 "Resistor_SMD:R_1206_3216Metric_Pad1.42x1.75mm_HandSolder" V 2230 6100 50  0001 C CNN
F 3 "~" H 2300 6100 50  0001 C CNN
	1    2300 6100
	-1   0    0    -1  
$EndComp
$Comp
L Device:R R22
U 1 1
P 2750 6100
F 0 "R22" H 2820 6146 50  0000 L CNN
F 1 "R" H 2820 6055 50  0000 L CNN
F 2 "Resistor_SMD:R_1206_3216Metric_Pad1.42x1.75mm_HandSolder" V 2680 6100 50  0001 C CNN
F 3 "~" H 2750 6100 50  0001 C CNN
	1    2750 6100
	-1   0    0    -1  
$EndComp
$Comp
L Device:R R19
U 1 1
P 1300 7550
F 0 "R19" H 1370 7596 50  0000 L CNN
F 1 "R" H 1370 7505 50  0000 L CNN
F 2 "Resistor_SMD:R_1206_3216Metric_Pad1.42x1.75mm_HandSolder" V 1230 7550 50  0001 C CNN
F 3 "~" H 1300 7550 50  0001 C CNN
	1    1300 7550
	-1   0    0    -1  
$EndComp
Wire Wire Line
	1300 7700 1900 7700
$Comp
L power:GND #PWR0119
U 1 1
P 1900 7700
F 0 "#PWR0119" H 1900 7450 50  0001 C CNN
F 1 "GND" H 1905 7527 50  0000 C CNN
F 2 "" H 1900 7700 50  0001 C CNN
F 3 "" H 1900 7700 50  0001 C CNN
	1    1900 7700
	1    0    0    1   
$EndComp
$Comp
L power:GND #PWR0120
U 1 1
P 1950 5800
F 0 "#PWR0120" H 1950 5550 50  0001 C CNN
F 1 "GND" H 1955 5627 50  0000 C CNN
F 2 "" H 1950 5800 50  0001 C CNN
F 3 "" H 1950 5800 50  0001 C CNN
	1    1950 5800
	1    0    0    1   
$EndComp
Wire Wire Line
	1300 5950 1800 5950
Wire Wire Line
	1950 5950 1950 5800
Connection ~ 1800 5950
Wire Wire Line
	1800 5950 1950 5950
Connection ~ 2300 5950
Wire Wire Line
	2300 5950 2750 5950
Text GLabel 1300 6300 2    50   Input ~ 0
SSW1
Text GLabel 1800 6300 2    50   Input ~ 0
SSW2
Text GLabel 2300 6300 2    50   Input ~ 0
SSW3
Text GLabel 2750 6300 2    50   Input ~ 0
SSW4
Text GLabel 1300 7400 0    50   Input ~ 0
SSW5
Text GLabel 8550 3100 2    50   Input ~ 0
SSW2
Text GLabel 8550 3300 2    50   Input ~ 0
SSW3
Text GLabel 8050 3300 0    50   Input ~ 0
SSW4
Text GLabel 8550 3400 2    50   Input ~ 0
SSW5
Text GLabel 8050 3400 0    50   Input ~ 0
SSW1
Wire Wire Line
	1950 5950 2300 5950
Connection ~ 1950 5950
Wire Wire Line
	2750 6850 2750 7000
Wire Wire Line
	1300 6250 1300 6300
Wire Wire Line
	1800 6250 1800 6300
Wire Wire Line
	2300 6250 2300 6300
Wire Wire Line
	2750 6250 2750 6300
Wire Notes Line
	950  7750 3400 7750
Wire Notes Line
	3400 7750 3400 5550
Wire Notes Line
	3400 5550 950  5550
Wire Notes Line
	950  5550 950  7750
Text Notes 2350 5700 0    50   ~ 0
Setting switches\n
Text GLabel 8550 3000 2    50   Input ~ 0
L8
Wire Wire Line
	1300 6700 1800 6700
Connection ~ 1800 6700
Wire Wire Line
	1800 6700 2300 6700
Connection ~ 2300 6700
Wire Wire Line
	2300 6700 2750 6700
Text GLabel 10100 2900 2    50   Input ~ 0
R6
Text GLabel 10100 2800 2    50   Input ~ 0
R5
Text GLabel 10100 3100 2    50   Input ~ 0
L6
Text GLabel 10100 3000 2    50   Input ~ 0
L5
Text GLabel 10100 2700 2    50   Input ~ 0
B6
Text GLabel 10100 2600 2    50   Input ~ 0
B5
Text GLabel 9600 3500 0    50   Input ~ 0
L1
Text GLabel 9600 3400 0    50   Input ~ 0
L2
Text GLabel 10100 3300 2    50   Input ~ 0
B2
Text GLabel 10100 3200 2    50   Input ~ 0
B1
Text GLabel 10100 3500 2    50   Input ~ 0
R2
Text GLabel 10100 3400 2    50   Input ~ 0
R1
$Comp
L sequencer-pcb-rescue:OLED-Display_Character OLED_Display1
U 1 1
P 5250 6250
F 0 "OLED_Display1" H 5125 6575 50  0000 C CNN
F 1 "OLED" H 5125 6484 50  0000 C CNN
F 2 "Display:OLED_SPI_128x32" H 5250 6250 50  0001 C CNN
F 3 "" H 5250 6250 50  0001 C CNN
	1    5250 6250
	1    0    0    -1  
$EndComp
$EndSCHEMATC
